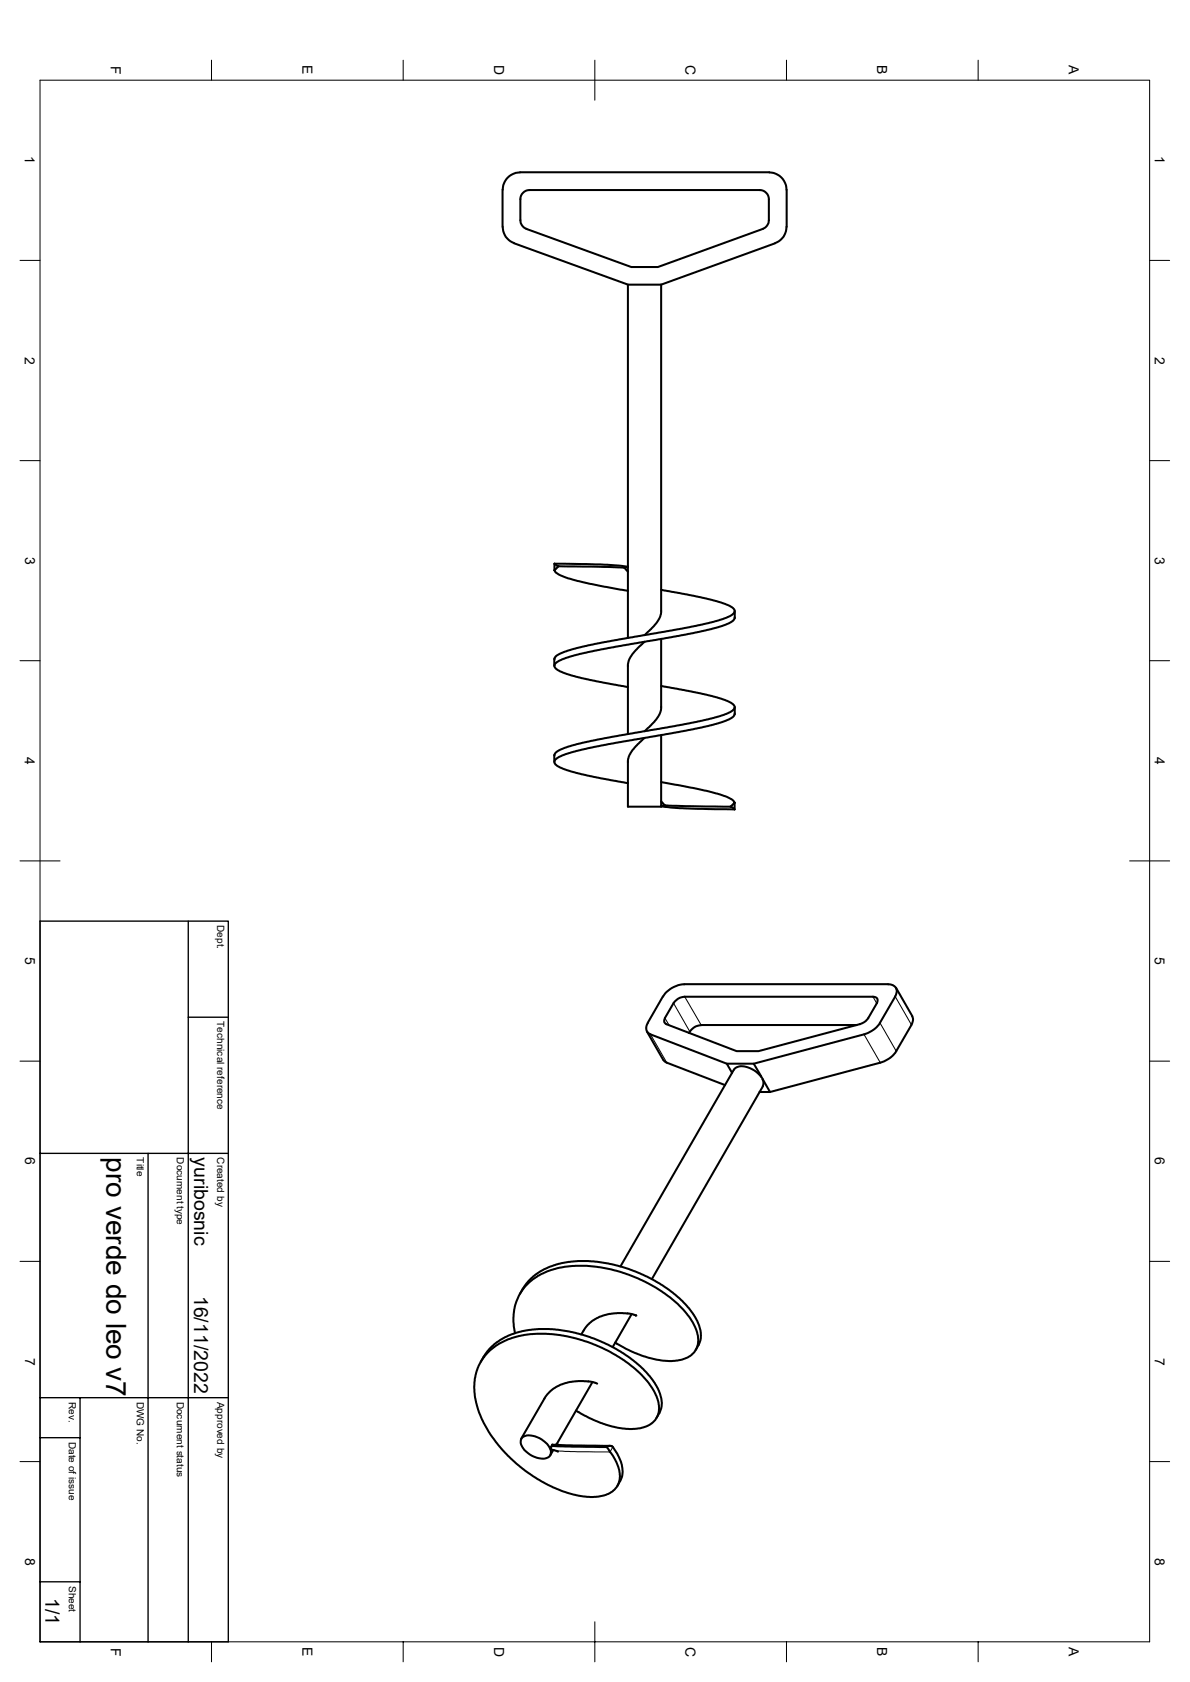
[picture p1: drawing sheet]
<svg xmlns="http://www.w3.org/2000/svg" width="297mm" height="420mm" viewBox="0 0 297 420" stroke-linecap="round" stroke-linejoin="round" font-family="sans-serif">
<g fill="none" stroke="#000" stroke-width=".51">
<path d="M125.4 47.4v9.2M125.5 56.6a4.2 4.2 0 0 0 2.8 4.1M129.8 43.1a4.3 4.3 0 0 0-4.3 4.3M129.8 43h62.2M131.4 57.1l26.2 9.6h6.6l26.2-9.6M190.4 57.1a2.33 2.33 0 0 0 1.5-2.1v-5.3a2.31 2.31 0 0 0-2.3-2.2h-57.4a2.31 2.31 0 0 0-2.3 2.2v5.3a2.33 2.33 0 0 0 1.5 2.2M192 43.1a4.3 4.3 0 0 1 4.3 4.3M196.3 56.6a4.2 4.2 0 0 1-2.8 4.1M196.3 47.4v9.2M128.3 60.7l28.5 10.4h8.2M156.7 71.1v88.2M165 71.1v81.5a7.9 7.9 0 0 1-3.3 5.2l-.8 .8"/>
<path d="M193.5 60.7l-28.5 10.4M138.4 140.8l1 .6M138.4 140.8a127.2 127.2 0 0 1 17.4 .6l.9 .1-.9 .2M138.4 140.8v1.6M138.4 142.4v.1a6.7 6.7 0 0 0 4.3 2.2l4.6 1.1 9.4 1.7M139.4 141.4l16.4 .3M139.4 141.4l-1 1M155.8 141.7l.9 1M165 159.6v17a7.9 7.9 0 0 1-3.3 5.2l-.8 .8M165 147.3l11.2 2.1 3.8 1.1 2.5 1a1.15 1.15 0 0 1 .8 1.1 1.15 1.15 0 0 1-.9 1.1l-3.1 1.2-5.6 1.4-26.8 4.8-5.3 1.4-2.2 .9a1.38 1.38 0 0 0-1 1.2M183.4 152.6v1.7l-.5 .8-1.2 .6-2.5 .9-8 1.9-24.4 4.3-4.6 1.2-3 1.2a1.1 1.1 0 0 0-.9 1.1 1.1 1.1 0 0 0 1 1l2.2 1 3.7 1 11.5 2.2M138.3 164.6v1.6"/>
<path d="M160.9 160.2l-1.6 1.6a6.6 6.6 0 0 0-2.6 4.4v17.1M165 171.3l12.6 2.5 3.4 1 1.7 .8a1.02 1.02 0 0 1 .7 1.1 1.02 1.02 0 0 1-.9 .9l-2.8 1.2-6 1.5-22.7 4-8.2 1.8-2.1 .7-1.8 .9-.5 .7-.1 1.8M183.4 176.6l-.1 1.9-.4 .6-1.2 .6-2.5 .9-8 1.9-24.4 4.3-5.6 1.5-2 .9a1.11 1.11 0 0 0-.8 1.1 1.11 1.11 0 0 0 .9 1l2.2 1 3.7 1 11.5 2.2M165 183.6v17.8h-8.3v-11.2a7.5 7.5 0 0 1 3.2-5l1-.9M165 195.3l11.2 2.1 5.4 1.7a2.94 2.94 0 0 1 1.7 1.3M165 200.1l.9 1M165.9 201.1l16.4 .3M165.9 201.1l-.9 .2a69.7 69.7 0 0 0 11.5 .7l6.8 .1M182.3 201.4l1 .7M183.3 200.4l-1 1M183.3 200.4v1.7M161.5 257.6l4.4 7.4 15 5.9"/>
<path d="M161.7 255.4a1.82 1.82 0 0 0 .6 2.9l19.1 7.3 1.3 2.3M165.4 248.8l-3.7 6.6M170.8 245.7h50.9M170.8 245.8a6.6 6.6 0 0 0-5.3 3M175 256a3.5 3.5 0 0 0-3 1.9M175 255.9h38.8M215.6 258.3l-27.5 7.3M218.8 250.5a.97 .97 0 0 0 .1-1.2 .97 .97 0 0 0-1-.4h-47a3.5 3.5 0 0 0-2.8 1.6l-2.1 3.7a.95 .95 0 0 0 .3 1.5l17.6 6.8h5.4l25.3-6.8a3.7 3.7 0 0 0 2.1-1.5l2.2-3.7M221.7 245.8a1.85 1.85 0 0 1 1.9 .9 1.85 1.85 0 0 1-.2 2.1M223.4 248.8l-3.8 6.6a6.8 6.8 0 0 1-3.9 2.9M223.6 246.7l4.2 7.3 .1 .7-.4 1.2M227.5 255.9l-3.8 6.6a6.8 6.8 0 0 1-3.9 2.8"/>
<path d="M181.4 265.6h6.7l1.9 3.2M190.3 269.5l.2 .6-.1 1.1M190.4 271.2l-27.7 48.2M192.2 272.7l-1.8-3.2a6.3 6.3 0 0 0-6-3.2l-.8 .3-.4 .5-28.3 49.1M219.7 265.3l-27.5 7.4h-2.6M128.5 332.9a12.8 12.8 0 0 1 9.4-15.9 31.7 31.7 0 0 1 20.6 1.9l2.5 1.1 3.4 2a21.5 21.5 0 0 1 9.6 10.7 5.1 5.1 0 0 1-4.6 6.9 22.5 22.5 0 0 1-13.6-3.1l-2.3-1.3M129.8 323.1l2-3.1 2-1.8 3-1.7 3.2-1.1 4.2-.5 4 .1 4.5 .7 4.1 1.1 4.6 1.9 4 2.3 4.1 3.1 2.4 2.5 2.1 3.2 .8 2.4 .2 1.3-.2 1.1-.4 1.2-.7 1.3M157.6 328.1l-4.7 8.3M158.8 328.5l-1.7-.5-3-.1-2.6 .3-2.2 .8a7.9 7.9 0 0 0-3.6 3.2l-.6 1M120 340.1l2-3.2 2-1.7 2.8-1.7 3.5-1.1 4.2-.5h3.9l4.6 .8 4 1.1 4.6 1.9 4 2.2 3.8 2.9 2.7 2.7 2 3.1 1 2.6 .1 1-.1 1.4-.5 1.2-.7 1.2M130.3 358.9a4.6 4.6 0 0 1 5.4 .9 3.3 3.3 0 0 1 1.6 3.6 2.83 2.83 0 0 1-3.4 .6 5.4 5.4 0 0 1-3.9-4zM143.8 352.2l2.1 1.3 2.8 1.3 2.5 .9 2.9 .8 2.2 .3h2.2l1.5-.2 1.9-.7a5.1 5.1 0 0 0 2.1-6.9l-.7-1.5-1.4-2.1-1.7-2-2.3-2.1-2.1-1.6-3.7-2.2-5.4-2.4-5.4-1.5-5-.6h-2.4l-3 .3-3.1 .8-2 .8a12.5 12.5 0 0 0-7 15l.5 2.1 1 2.5 2 3.6 2 2.6 2.4 2.8 4.3 3.7 4.3 2.8 2.7 1.4 2.5 1 2.7 .8 2.6 .5 2.2 .1 1.6-.2a5.2 5.2 0 0 0 4.9-6.7l-1.3-3.1-1.5-2.1-.4-.4"/>
<path d="M147.9 345.1l-9 15.6-.3 .1M149.1 345.5l-1.7-.5-3.1-.2-2.6 .4-2 .7a8.2 8.2 0 0 0-3.8 3.3l-5.8 10M137.8 360.7l.2 .4M138 361.1a.49 .49 0 0 0-.5 .2 .49 .49 0 0 0 .1 .6l.5 .2M138 361.1l13.3 .2M138.1 362.1l-.8 1.3M138.1 362.1l1.2 .4M139 360.5l.4 .3M151.3 361.3l.4-.2a1.03 1.03 0 0 1 1.3 .2 9.2 9.2 0 0 1 2.2 7.5l-1.1 2.2M152.3 361l-14.5-.3-.3 .7"/>
</g>
<g fill="none" stroke="#000" stroke-width=".25">
<path d="M52.8 15v5M100.6 15v5M148.5 15v10M196.3 15v5M244.1 15v5M10 20h276.9v390h-276.9zM5 65h5M286.9 65h5M5 115h5M286.9 115h5M5 165h5M286.9 165h5"/>
<path d="M5 215h10M281.9 215h10M162.3 258.3l4.1 7M165.9 254.2l1.1 1.8M168.1 250.5l4.1 7.1M170.9 248.9l4.1 7M215.6 258.3l4.1 7M217.9 248.9l.9 1.6M219.6 255.4l4.1 7.1M223.4 248.8l4.1 7.1M5 265h5M286.9 265h5"/>
<path d="M5 315h5M286.9 315h5M5 365h5M153 361.3l-.7 1.2-11.2-.1-3-.3M286.9 365h5M52.8 410v5M100.6 410v5M148.5 405v10M196.3 410v5M244.1 410v5"/>
</g>
<path d="M10 230h47v180h-47zM47 230v180M47 254h10M10 288h47M37 288v122M10 359h10M10 349h47M20 349v61M10 395h10" fill="none" stroke="#000" stroke-width=".34"/>
<text font-size="7" x="26.5" y="289" transform="rotate(90 26.5 289)">pro verde do leo v7</text>
<g font-size="4.9">
<text x="48.5" y="289" transform="rotate(90 48.5 289)">yuribosnic</text>
<text x="48.5" y="323.5" transform="rotate(90 48.5 323.5)">16/11/2022</text>
<text x="11.3" y="399.1" transform="rotate(90 11.3 399.1)">1/1</text>
</g>
<g font-size="3.5">
<text x="27.6" y="16.4" transform="rotate(90 27.6 16.4)">F</text>
<text x="75.5" y="16.3" transform="rotate(90 75.5 16.3)">E</text>
<text x="123.3" y="16.3" transform="rotate(90 123.3 16.3)">D</text>
<text x="171.1" y="16.3" transform="rotate(90 171.1 16.3)">C</text>
<text x="218.9" y="16.3" transform="rotate(90 218.9 16.3)">B</text>
<text x="266.8" y="16.3" transform="rotate(90 266.8 16.3)">A</text>
<text x="6.2" y="39" transform="rotate(90 6.2 39)">1</text>
<text x="288.2" y="39" transform="rotate(90 288.2 39)">1</text>
<text x="6.2" y="89" transform="rotate(90 6.2 89)">2</text>
<text x="288.2" y="89" transform="rotate(90 288.2 89)">2</text>
<text x="6.3" y="139" transform="rotate(90 6.3 139)">3</text>
<text x="288.2" y="139" transform="rotate(90 288.2 139)">3</text>
<text x="6.2" y="189" transform="rotate(90 6.2 189)">4</text>
<text x="288.2" y="189" transform="rotate(90 288.2 189)">4</text>
<text x="6.3" y="239" transform="rotate(90 6.3 239)">5</text>
<text x="288.2" y="239" transform="rotate(90 288.2 239)">5</text>
<text x="6.3" y="289" transform="rotate(90 6.3 289)">6</text>
<text x="288.2" y="289" transform="rotate(90 288.2 289)">6</text>
<text x="6.3" y="339" transform="rotate(90 6.3 339)">7</text>
<text x="288.2" y="339" transform="rotate(90 288.2 339)">7</text>
<text x="6.3" y="389" transform="rotate(90 6.3 389)">8</text>
<text x="288.2" y="389" transform="rotate(90 288.2 389)">8</text>
<text x="27.6" y="411.4" transform="rotate(90 27.6 411.4)">F</text>
<text x="75.5" y="411.3" transform="rotate(90 75.5 411.3)">E</text>
<text x="123.3" y="411.2" transform="rotate(90 123.3 411.2)">D</text>
<text x="171.1" y="411.2" transform="rotate(90 171.1 411.2)">C</text>
<text x="218.9" y="411.3" transform="rotate(90 218.9 411.3)">B</text>
<text x="266.8" y="411.3" transform="rotate(90 266.8 411.3)">A</text>
</g>
<g font-size="2.5">
<text x="54.2" y="231" transform="rotate(90 54.2 231)">Dept.</text>
<text x="54.2" y="255" transform="rotate(90 54.2 255)">Technical reference</text>
<text x="34.2" y="289" transform="rotate(90 34.2 289)">Title</text>
<text x="44.2" y="289" transform="rotate(90 44.2 289)">Document type</text>
<text x="54.2" y="289" transform="rotate(90 54.2 289)">Created by</text>
<text x="17.2" y="350" transform="rotate(90 17.2 350)">Rev.</text>
<text x="34.2" y="350" transform="rotate(90 34.2 350)">DWG No.</text>
<text x="44.2" y="350" transform="rotate(90 44.2 350)">Document status</text>
<text x="54.2" y="350" transform="rotate(90 54.2 350)">Approved by</text>
<text x="17.2" y="360" transform="rotate(90 17.2 360)">Date of issue</text>
<text x="17.2" y="396" transform="rotate(90 17.2 396)">Sheet</text>
</g>
</svg>
